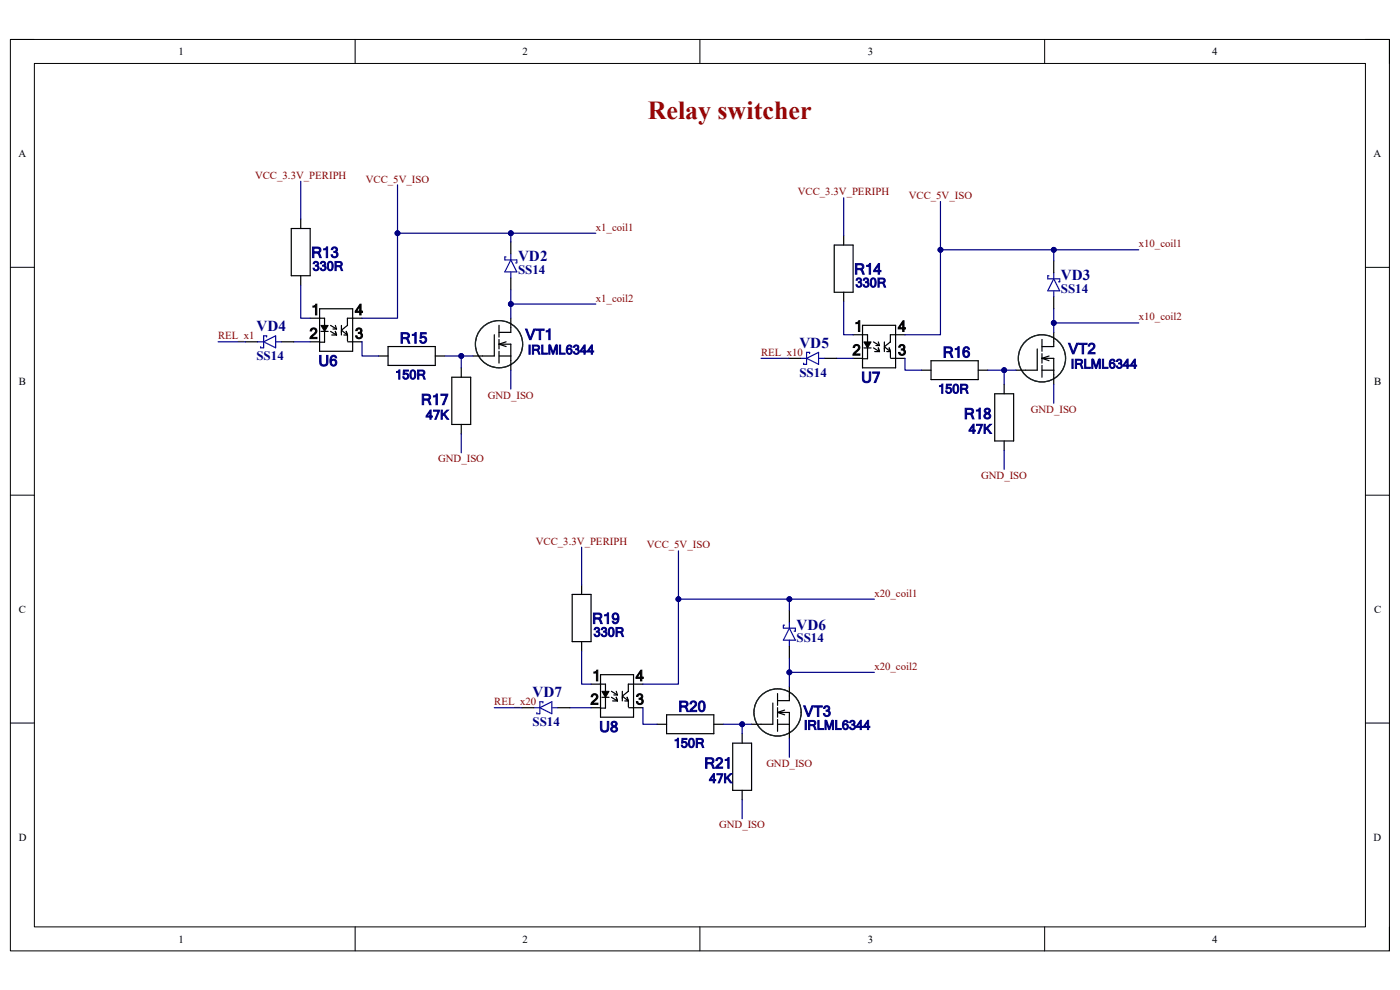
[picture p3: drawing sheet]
<svg xmlns="http://www.w3.org/2000/svg" width="297mm" height="210mm" viewBox="0 0 297 210" stroke-linecap="round" stroke-linejoin="round" font-family="sans-serif">
<path d="M2.2 8.4h292.6v193.3h-292.6z" fill="none" stroke="#000" stroke-width=".21"/>
<path d="M7.3 13.5h282.4v183.1h-282.4z" fill-rule="evenodd" fill="#fff"/>
<g fill="none" stroke="#000" stroke-width=".21">
<path d="M2.2 8.4h5.1M7.3 13.5h282.4v183.1h-282.4zM75.3 8.4v5.1M148.5 8.4v5.1M221.6 8.4v5.1M289.7 8.4h5.1v5.1M2.2 56.7h5.1M289.7 56.7h5.1M68.1 69h1.5l-.7 1.3zM183.3 72.5h1.5l-.8 1.3zM2.2 105h5.1M289.7 105.1h5.1"/>
<path d="M2.2 153.4h5.1M127.7 146.7h1.5l-.8 1.2zM289.7 153.4h5.1M75.3 196.6v5.1M148.5 196.6v5.1M221.6 196.6v5.1M294.8 196.6v5.1"/>
</g>
<g fill="none" stroke="#000" stroke-width=".25">
<path d="M61.8 48.5h4v10h-4zM63.8 46.5v2M63.8 58.5v2M108.4 51.3v2.6M108.4 59v2.5M177 52h4v10h-4zM179 50v2M223.6 55.3v2.6M65.8 67.5h3.1v5.1h-1.1M65.8 72.5h2M67.8 65.5h7v9h-7zM68.1 70.3h1.5"/>
<path d="M70.1 69l1.3 .8M70.1 70.3l1.3 .8M70.4 71.1h1M70.6 69.8h.8M71.1 69l.3 .8M71.1 70.3l.3 .8M72.4 69v2.1M72.9 71.1h.8M73.5 70.3l.2 .8M73.7 69l-1.3 1 1.3 1.1M73.7 69h.1M73.7 71.1v1.2"/>
<path d="M73.8 72.5h3M74.7 67.5h-1v1.5M74.8 67.5h2M80.3 75.5h2M82.3 73.5h10v4h-10zM92.3 75.5h2.1M97.9 78v2M104.9 71v4.5h-4.5M105.9 75.5h2.5M105.9 73h2.5v5.5M105.9 69v2.5M105.9 72v2"/>
<path d="M105.9 74.5v2.5M105.9 73l1.5 .5M107.4 72.5l-1.5 .5M108.4 67.5v3h-2.5M179 62v2M181 71h3v5.1h-1M181 76h2M183 69h7v9h-7zM183.3 73.8h1.5M185.3 72.5l1.3 .8M185.3 73.8l1.3 .8M185.6 74.6h1"/>
<path d="M185.8 73.3h.8M186.3 72.5l.3 .8M186.3 73.8l.3 .8M187.6 72.5v2.1M188.1 74.6h.8M188.6 73.8l.3 .8M188.9 72.5l-1.3 1.1 1.3 1M188.9 72.5h.1M188.9 74.6v1.3M189 76h3M189.9 71h-1v1.5M190 71h2"/>
<path d="M195.5 78.5h2M197.5 76.5h10v4h-10zM207.5 78.5h2M220 74v4.5h-4.5M221.1 76h2.5v5.5M221.1 78.5h2.5M221.1 72v2.5M221.1 75v2M221.1 77.5v2.5M221.1 76l1.5 .5M222.6 75.5l-1.5 .5M223.6 63v2.5"/>
<path d="M223.6 70.5v3h-2.5M95.8 80h4.1v10h-4.1zM97.9 90v2M211 83.5h4v10h-4zM213 81.5v2M213 93.5v2.1M121.4 126.1h4v10h-4zM123.4 124.1v2M123.4 136.1v2M167.5 129.4v2.6M167.5 137.1v2.5M125.4 145.1h3v5.1h-1"/>
<path d="M125.4 150.1h2M127.4 143.1h7v9h-7zM127.7 147.9h1.5M129.7 146.7l1.3 .7M129.7 147.9l1.3 .8M130 148.7h1M130.2 147.4h.8M130.7 146.7l.3 .7M130.7 147.9l.3 .8M132 146.7v2M132.5 148.7h.8M133 147.9l.3 .8"/>
<path d="M133.3 146.7l-1.3 1 1.3 1M133.3 146.7h.1M133.3 148.7v1.3M133.4 150.1h3M134.3 145.1h-1v1.6M134.4 145.1h2M139.4 153.6h2M141.4 151.6h10v4h-10zM151.4 153.6h2M155.4 157.6h4v10.1h-4zM157.4 155.6v2M164 149.1v4.5h-4.6"/>
<path d="M165 153.6h2.5M165 151.1h2.5v5.5M165 147.1v2.5M165 150.1v2M165 152.6v2.5M165 151.1l1.5 .5M166.5 150.6l-1.5 .5M167.5 145.6v3h-2.5M157.4 167.7v2"/>
</g>
<path d="M68.1 69h1.5l-.7 1.3zM183.3 72.5h1.5l-.8 1.3zM127.7 146.7h1.5l-.8 1.2z" fill="#000"/>
<g fill="none" stroke="#172721" stroke-width=".25">
<circle cx="105.9" cy="73" r="5"/>
<circle cx="221" cy="76" r="5"/>
<circle cx="221.1" cy="76" r="5"/>
<circle cx="165" cy="151.1" r="5"/>
</g>
<path d="M107.4 54.5h-.3v.6h2.5v.7h-.2M108.4 55.1l1.2 2.6h-2.5zM108.4 53.9v1.2M108.4 57.7v1.3M222.5 58.5h-.2v.7h2.5v.6h-.2M223.6 59.2l1.2 2.5h-2.5zM223.6 57.9v1.3M223.6 61.7v1.3M166.4 132.6h-.2v.7h2.5v.6h-.2M167.5 133.3l1.2 2.5h-2.5zM167.5 132v1.3M167.5 135.8v1.3" fill="none" stroke="#00f" stroke-width=".25"/>
<path d="M179 42v8M179 64v7h2M192 76v2.5h3.5M209.5 78.5h6" fill="none" stroke="#000080" stroke-width=".25"/>
<circle cx="213" cy="78.5" r=".51" fill="#000080"/>
<circle cx="213" cy="78.5" r=".51" fill="none" stroke="#000080" stroke-width=".21"/>
<path d="M199.5 53v18h-7.5" fill="none" stroke="#000080" stroke-width=".25"/>
<circle cx="199.5" cy="53" r=".51" fill="#000080"/>
<circle cx="199.5" cy="53" r=".51" fill="none" stroke="#000080" stroke-width=".21"/>
<path d="M123.4 116.1v8M123.4 138.1v7h2M143.9 127.1v18h-7.5M136.4 150.1v3.5h3" fill="none" stroke="#000080" stroke-width=".25"/>
<circle cx="143.9" cy="127.1" r=".51" fill="#000080"/>
<circle cx="143.9" cy="127.1" r=".51" fill="none" stroke="#000080" stroke-width=".21"/>
<path d="M63.8 38.5v8M84.3 49.5v18h-7.5M63.8 60.5v7h2M76.8 72.5v3h3.5M177.5 76h3.5M97.9 92v4M120.9 150.1h4.5" fill="none" stroke="#000080" stroke-width=".25"/>
<circle cx="84.3" cy="49.5" r=".51" fill="#000080"/>
<circle cx="84.3" cy="49.5" r=".51" fill="none" stroke="#000080" stroke-width=".21"/>
<path d="M84.3 39.2v10.3h42.1M62.3 72.5h3.5" fill="none" stroke="#000080" stroke-width=".25"/>
<circle cx="84.3" cy="49.5" r=".51" fill="#000080"/>
<circle cx="84.3" cy="49.5" r=".51" fill="none" stroke="#000080" stroke-width=".21"/>
<circle cx="108.4" cy="49.5" r=".51" fill="#000080"/>
<circle cx="108.4" cy="49.5" r=".51" fill="none" stroke="#000080" stroke-width=".21"/>
<path d="M108.4 49.5v1.8" fill="none" stroke="#000080" stroke-width=".25"/>
<circle cx="108.4" cy="49.5" r=".51" fill="#000080"/>
<circle cx="108.4" cy="49.5" r=".51" fill="none" stroke="#000080" stroke-width=".21"/>
<path d="M213 78.5v3" fill="none" stroke="#000080" stroke-width=".25"/>
<circle cx="213" cy="78.5" r=".51" fill="#000080"/>
<circle cx="213" cy="78.5" r=".51" fill="none" stroke="#000080" stroke-width=".21"/>
<path d="M223.6 53v2.3" fill="none" stroke="#000080" stroke-width=".25"/>
<circle cx="223.6" cy="53" r=".51" fill="#000080"/>
<circle cx="223.6" cy="53" r=".51" fill="none" stroke="#000080" stroke-width=".21"/>
<path d="M100.4 75.5h-2.5v2.5" fill="none" stroke="#000080" stroke-width=".25"/>
<circle cx="97.9" cy="75.5" r=".51" fill="#000080"/>
<circle cx="97.9" cy="75.5" r=".51" fill="none" stroke="#000080" stroke-width=".21"/>
<path d="M94.4 75.5h3.5" fill="none" stroke="#000080" stroke-width=".25"/>
<circle cx="97.9" cy="75.5" r=".51" fill="#000080"/>
<circle cx="97.9" cy="75.5" r=".51" fill="none" stroke="#000080" stroke-width=".21"/>
<path d="M108.4 61.5v3h18" fill="none" stroke="#000080" stroke-width=".25"/>
<circle cx="108.4" cy="64.5" r=".51" fill="#000080"/>
<circle cx="108.4" cy="64.5" r=".51" fill="none" stroke="#000080" stroke-width=".21"/>
<path d="M108.4 64.5v3" fill="none" stroke="#000080" stroke-width=".25"/>
<circle cx="108.4" cy="64.5" r=".51" fill="#000080"/>
<circle cx="108.4" cy="64.5" r=".51" fill="none" stroke="#000080" stroke-width=".21"/>
<path d="M153.4 153.6h4" fill="none" stroke="#000080" stroke-width=".25"/>
<circle cx="157.5" cy="153.6" r=".51" fill="#000080"/>
<circle cx="157.5" cy="153.6" r=".51" fill="none" stroke="#000080" stroke-width=".21"/>
<path d="M159.4 153.6h-2v2" fill="none" stroke="#000080" stroke-width=".25"/>
<circle cx="157.5" cy="153.6" r=".51" fill="#000080"/>
<circle cx="157.5" cy="153.6" r=".51" fill="none" stroke="#000080" stroke-width=".21"/>
<path d="M167.5 127.1v2.3" fill="none" stroke="#000080" stroke-width=".25"/>
<circle cx="167.5" cy="127.1" r=".51" fill="#000080"/>
<circle cx="167.5" cy="127.1" r=".51" fill="none" stroke="#000080" stroke-width=".21"/>
<path d="M199.5 42.7v10.3h42.1M46.3 72.5h5.8M108.4 78.5v4M161.5 76h5.8M213 95.6v4M223.6 81.5v4M104.9 150.1h5.8M167.5 156.6v4M157.4 169.7v4" fill="none" stroke="#000080" stroke-width=".25"/>
<path d="M54.7 72.5h1.2M55.9 72.5l2.6-1.3v2.6zM56.6 71.5v-.3h-.7v2.6h-.6v-.3M58.5 72.5h1.3M169.8 76h1.3M171.1 76l2.6-1.2v2.5zM171.8 75v-.2h-.7v2.5h-.6v-.3M173.7 76h1.2M113.3 150.1h1.2M114.5 150.1l2.6-1.2v2.5zM115.2 149.1v-.2h-.7v2.5h-.6v-.2M117.1 150.1h1.2" fill="none" stroke="#00f" stroke-width=".25"/>
<path d="M52.1 72.5h2.6M59.8 72.5h2.5M167.3 76h2.5M174.9 76h2.6M110.7 150.1h2.6M118.3 150.1h2.6" fill="none" stroke="#000" stroke-width=".25"/>
<circle cx="199.5" cy="53" r=".51" fill="#000080"/>
<circle cx="199.5" cy="53" r=".51" fill="none" stroke="#000080" stroke-width=".21"/>
<circle cx="223.6" cy="53" r=".51" fill="#000080"/>
<circle cx="223.6" cy="53" r=".51" fill="none" stroke="#000080" stroke-width=".21"/>
<path d="M223.6 65.5v3h18" fill="none" stroke="#000080" stroke-width=".25"/>
<circle cx="223.6" cy="68.5" r=".51" fill="#000080"/>
<circle cx="223.6" cy="68.5" r=".51" fill="none" stroke="#000080" stroke-width=".21"/>
<path d="M223.6 68.5v2" fill="none" stroke="#000080" stroke-width=".25"/>
<circle cx="223.6" cy="68.5" r=".51" fill="#000080"/>
<circle cx="223.6" cy="68.5" r=".51" fill="none" stroke="#000080" stroke-width=".21"/>
<path d="M167.5 142.6v3" fill="none" stroke="#000080" stroke-width=".25"/>
<circle cx="167.5" cy="142.6" r=".51" fill="#000080"/>
<circle cx="167.5" cy="142.6" r=".51" fill="none" stroke="#000080" stroke-width=".21"/>
<path d="M143.9 116.9v10.2h41.6" fill="none" stroke="#000080" stroke-width=".25"/>
<circle cx="143.9" cy="127.1" r=".51" fill="#000080"/>
<circle cx="143.9" cy="127.1" r=".51" fill="none" stroke="#000080" stroke-width=".21"/>
<circle cx="167.5" cy="127.1" r=".51" fill="#000080"/>
<circle cx="167.5" cy="127.1" r=".51" fill="none" stroke="#000080" stroke-width=".21"/>
<path d="M167.5 139.6v3h18" fill="none" stroke="#000080" stroke-width=".25"/>
<circle cx="167.5" cy="142.6" r=".51" fill="#000080"/>
<circle cx="167.5" cy="142.6" r=".51" fill="none" stroke="#000080" stroke-width=".21"/>
<text font-size="5.5" fill="#980000" x="137.4" y="25.2">Relay switcher</text>
<g font-size="3.2" fill="#000080">
<text x="109.9" y="55.5">VD2</text>
<text x="225.1" y="59.4">VD3</text>
<text x="54.4" y="70.3">VD4</text>
<text x="169.6" y="73.8">VD5</text>
<text x="169" y="133.6">VD6</text>
<text x="113" y="147.9">VD7</text>
</g>
<g font-size="3.1" fill="#000080">
<text x="66" y="54.7">R13</text>
<text x="181.2" y="58.2">R14</text>
<text x="67.6" y="77.6">U6</text>
<text x="84.8" y="72.8">R15</text>
<text x="111.5" y="72.1">VT1</text>
<text x="200" y="75.8">R16</text>
<text x="226.7" y="75.1">VT2</text>
<text x="182.7" y="81.2">U7</text>
<text x="89.3" y="85.9">R17</text>
<text x="204.5" y="88.9">R18</text>
<text x="125.6" y="132.3">R19</text>
<text x="127.1" y="155.3">U8</text>
<text x="143.9" y="151">R20</text>
<text x="170.5" y="152">VT3</text>
<text x="149.4" y="163">R21</text>
</g>
<g font-size="3.1">
<text x="65.7" y="71.8">2</text>
<text x="66" y="66.8">1</text>
<text x="75.3" y="71.8">3</text>
<text x="75.3" y="66.8">4</text>
<text x="181.2" y="70.3">1</text>
<text x="190.5" y="70.3">4</text>
<text x="180.8" y="75.4">2</text>
<text x="190.5" y="75.4">3</text>
<text x="125.3" y="149.4">2</text>
<text x="125.6" y="144.4">1</text>
<text x="134.9" y="149.4">3</text>
<text x="134.9" y="144.4">4</text>
</g>
<g font-size="2.8" fill="#000080">
<text x="109.9" y="58.1">SS14</text>
<text x="225.1" y="62.1">SS14</text>
<text x="54.4" y="76.5">SS14</text>
<text x="169.6" y="80">SS14</text>
<text x="169" y="136.2">SS14</text>
<text x="113" y="154.1">SS14</text>
</g>
<g font-size="2.7" fill="#000080">
<text x="66.3" y="57.4">330R</text>
<text x="181.5" y="60.9">330R</text>
<text x="112" y="75.1">IRLML6344</text>
<text x="83.8" y="80.4">150R</text>
<text x="199" y="83.4">150R</text>
<text x="227.2" y="78.1">IRLML6344</text>
<text x="90.3" y="88.9">47K</text>
<text x="205.5" y="91.9">47K</text>
<text x="125.9" y="135">330R</text>
<text x="170.6" y="154.8">IRLML6344</text>
<text x="142.9" y="158.6">150R</text>
<text x="150.5" y="166.1">47K</text>
</g>
<g font-size="2.3">
<text x="37.9" y="11.7">1</text>
<text x="110.9" y="11.7">2</text>
<text x="184.1" y="11.7">3</text>
<text x="257.1" y="11.7">4</text>
<text x="3.9" y="33.3">A</text>
<text x="291.4" y="33.3">A</text>
<text x="4" y="81.6">B</text>
<text x="291.5" y="81.6">B</text>
<text x="4" y="130">C</text>
<text x="291.5" y="130">C</text>
<text x="4" y="178.3">D</text>
<text x="291.4" y="178.3">D</text>
<text x="37.9" y="199.9">1</text>
<text x="110.9" y="199.9">2</text>
<text x="184.1" y="199.9">3</text>
<text x="257.1" y="199.9">4</text>
</g>
<g font-size="2.3" fill="#800000">
<text x="54.1" y="37.9">VCC_3.3V_PERIPH</text>
<text x="77.6" y="38.7">VCC_5V_ISO</text>
<text x="169.2" y="41.4">VCC_3.3V_PERIPH</text>
<text x="192.8" y="42.2">VCC_5V_ISO</text>
<text x="126.4" y="48.9">x1_coil1</text>
<text x="241.6" y="52.5">x10_coil1</text>
<text x="126.4" y="64">x1_coil2</text>
<text x="241.6" y="68">x10_coil2</text>
<text x="46.3" y="72">REL_x1</text>
<text x="161.5" y="75.5">REL_x10</text>
<text x="103.5" y="84.5">GND_ISO</text>
<text x="218.7" y="87.5">GND_ISO</text>
<text x="93" y="98.1">GND_ISO</text>
<text x="208.2" y="101.6">GND_ISO</text>
<text x="113.7" y="115.6">VCC_3.3V_PERIPH</text>
<text x="137.2" y="116.3">VCC_5V_ISO</text>
<text x="185.5" y="126.6">x20_coil1</text>
<text x="185.5" y="142.1">x20_coil2</text>
<text x="104.9" y="149.6">REL_x20</text>
<text x="162.6" y="162.7">GND_ISO</text>
<text x="152.6" y="175.7">GND_ISO</text>
</g>
</svg>
